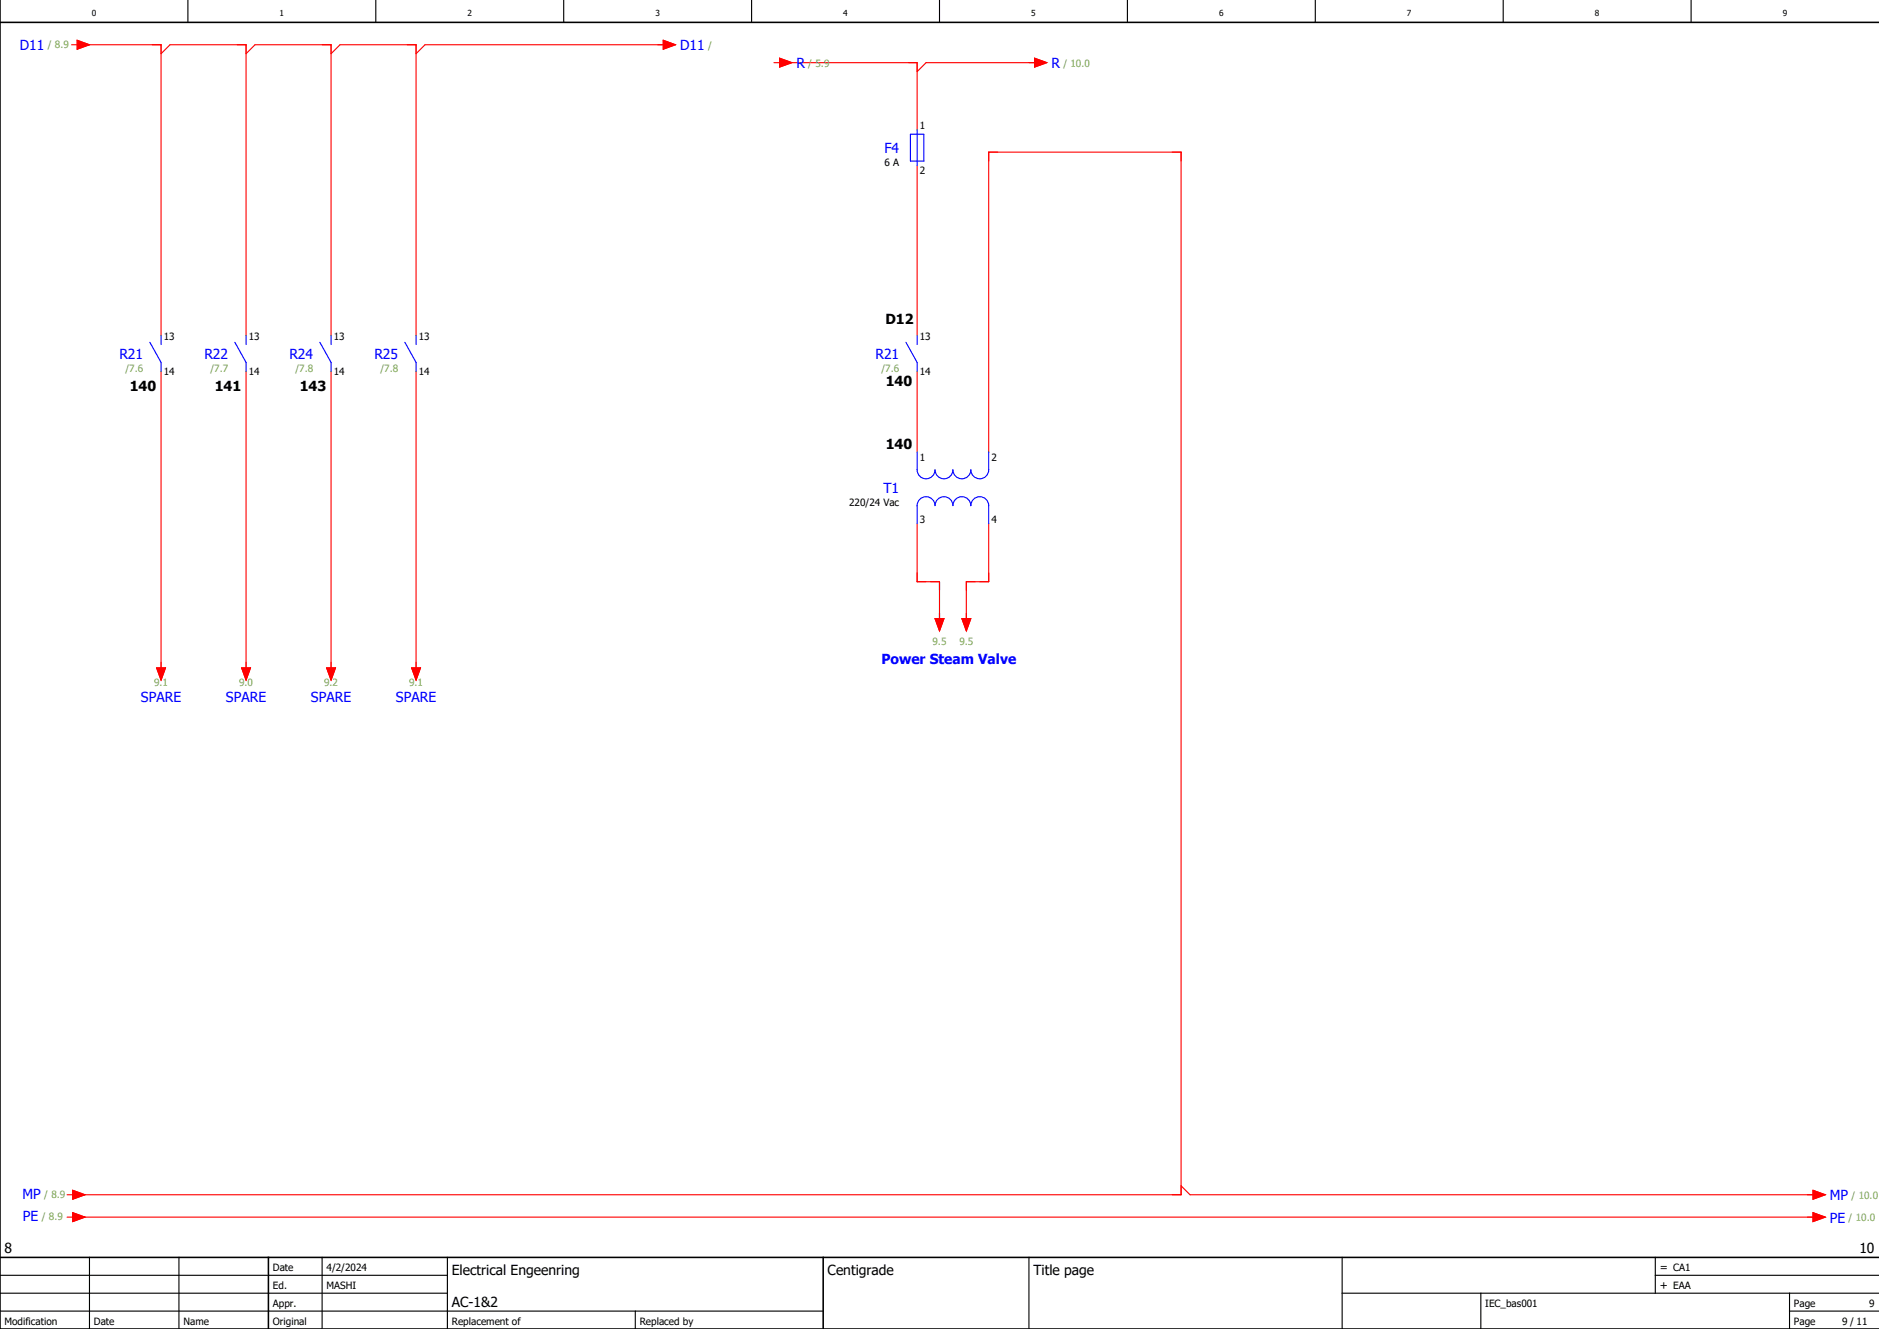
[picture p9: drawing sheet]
<svg xmlns="http://www.w3.org/2000/svg" width="420mm" height="297mm" viewBox="0 0 420 297" stroke-linecap="round" stroke-linejoin="round" font-family="sans-serif">
<g fill="none" stroke="#000" stroke-width=".25">
<path d="M42 0v5M84 0v5M126 0v5M168 0v5M210 0v5M252 0v5M294 0v5M336 0v5M378 0v5M0 293h184M0 289h100M0 285h100"/>
<path d="M20 281v16M40 281v16M72 281v16M100 281v16M142 293v4M230 281v16M300 289h120M300 281v16M331 289v8M370 285h50M370 281v8M400 293h20"/>
<path d="M400 289v8"/>
</g>
<path d="M0 5h420M0 0v297h420M0 281h420M60 281v16M184 281v16" fill="none" stroke="#000" stroke-width=".35"/>
<g fill="none" stroke="#f00" stroke-width=".25">
<path d="M16 10h1.2M17.2 9l2.8 1-2.8 1zM18 10h18v65M36 12l2-2h17v65M55 12l2-2h17v65M74 12l2-2h17v65M148.2 9l2.8 1-2.8 1zM149 10h-54l-2 2M173 14h1.3M174.3 13l2.7 1-2.7 1zM175 14h30v15M231.3 13l2.7 1-2.7 1z"/>
<path d="M232 14h-25l-2 2M205 37v38M36 83v67M55 83v67M74 83v67M93 83v67M205 83v18M205 117v13h5v9M221 101v-67h43v233h-247M221 117v13h-5v9M209 138.3h2l-1 2.7zM215 138.3h2l-1 2.7z"/>
<path d="M35 149.3h2l-1 2.7zM54 149.3h2l-1 2.7zM73 149.3h2l-1 2.7zM92 149.3h2l-1 2.7zM15 267h1.3M15 272h1.3M16.3 266l2.7 1-2.7 1zM16.3 271l2.7 1-2.7 1zM17 272h389M264 265l2 2h140M405.2 266l2.8 1-2.8 1zM405.2 271l2.8 1-2.8 1z"/>
</g>
<g fill="none" stroke="#00f" stroke-width=".25">
<path d="M203.5 30h3v6h-3zM205 29v8M33.5 76.5l2.5 4.5v2M36 75v2M52.5 76.5l2.5 4.5v2M55 75v2M71.5 76.5l2.5 4.5v2M74 75v2M90.5 76.5l2.5 4.5v2M93 75v2M202.5 76.5l2.5 4.5v2M205 75v2"/>
<path d="M205 101v4a2 2 0 0 0 2 2 2 2 0 0 0 2-2 2 2 0 0 0 2 2 2 2 0 0 0 2-2 2 2 0 0 0 2 2 2 2 0 0 0 2-2 2 2 0 0 0 2 2 2 2 0 0 0 2-2v-4M205 117v-4a2 2 0 0 1 2-2 2 2 0 0 1 2 2 2 2 0 0 1 2-2 2 2 0 0 1 2 2 2 2 0 0 1 2-2 2 2 0 0 1 2 2 2 2 0 0 1 2-2 2 2 0 0 1 2 2v4"/>
</g>
<g fill="#f00" stroke="#f00" stroke-width=".22">
<path d="M17.2 9l2.8 1-2.8 1z"/>
<path d="M148.2 9l2.8 1-2.8 1z"/>
<path d="M16.3 266l2.7 1-2.7 1z"/>
<path d="M16.3 271l2.7 1-2.7 1z"/>
<path d="M405.2 266l2.8 1-2.8 1z"/>
<path d="M405.2 271l2.8 1-2.8 1z"/>
<path d="M92 149.3h2l-1 2.7z"/>
<path d="M174.3 13l2.7 1-2.7 1z"/>
<path d="M231.3 13l2.7 1-2.7 1z"/>
<path d="M209 138.3h2l-1 2.7z"/>
<path d="M215 138.3h2l-1 2.7z"/>
<path d="M73 149.3h2l-1 2.7z"/>
<path d="M54 149.3h2l-1 2.7z"/>
<path d="M35 149.3h2l-1 2.7z"/>
</g>
<g font-size="3.1" fill="#00f">
<text x="4.4" y="11.2">D11</text>
<text x="152" y="11.2">D11</text>
<text x="178" y="15.2">R</text>
<text x="235" y="15.2">R</text>
<text x="197.7" y="34.2">F4</text>
<text x="26.7" y="80.2">R21</text>
<text x="45.7" y="80.2">R22</text>
<text x="64.7" y="80.2">R24</text>
<text x="83.7" y="80.2">R25</text>
<text x="195.7" y="80.2">R21</text>
<text x="197.5" y="110.2">T1</text>
<text x="197" y="148.4">Power Steam Valve</text>
<text x="31.5" y="156.8">SPARE</text>
<text x="50.5" y="156.8">SPARE</text>
<text x="69.5" y="156.8">SPARE</text>
<text x="88.5" y="156.8">SPARE</text>
<text x="5" y="268">MP</text>
<text x="409" y="268.2">MP</text>
<text x="5.1" y="272.9">PE</text>
<text x="409" y="273.2">PE</text>
</g>
<g font-size="3.1">
<text x="197.9" y="72.4">D12</text>
<text x="29" y="87.4">140</text>
<text x="48" y="87.4">141</text>
<text x="67" y="87.4">143</text>
<text x="198" y="86.4">140</text>
<text x="198" y="100.4">140</text>
<text x="1" y="280">8</text>
<text x="415.6" y="280">10</text>
<text x="101" y="285">Electrical Engeenring</text>
<text x="185" y="285">Centigrade</text>
<text x="231" y="285">Title page</text>
<text x="101" y="292">AC-1&amp;2</text>
</g>
<g font-size="2.5">
<text x="371" y="284">= CA1</text>
<text x="371" y="288">+ EAA</text>
</g>
<g font-size="2.2" fill="#7ca552">
<text x="10.7" y="10.8">/ 8.9</text>
<text x="158.3" y="10.9">/</text>
<text x="180.7" y="14.9">/ 5.9</text>
<text x="237.7" y="14.9">/ 10.0</text>
<text x="28" y="83.1">/7.6</text>
<text x="47" y="83.1">/7.7</text>
<text x="66" y="83.1">/7.8</text>
<text x="85" y="83.1">/7.8</text>
<text x="197" y="83.1">/7.6</text>
<text x="208.4" y="144.2">9.5</text>
<text x="214.4" y="144.2">9.5</text>
<text x="34.4" y="153.2">9.1</text>
<text x="53.4" y="153.2">9.0</text>
<text x="72.4" y="153.2">9.2</text>
<text x="91.4" y="153.2">9.1</text>
<text x="9.9" y="267.6">/ 8.9</text>
<text x="413.9" y="267.9">/ 10.0</text>
<text x="9.3" y="272.5">/ 8.9</text>
<text x="413.2" y="272.9">/ 10.0</text>
</g>
<g font-size="2.2">
<text x="205.6" y="28.9">1</text>
<text x="197.7" y="37.1">6 A</text>
<text x="205.6" y="38.8">2</text>
<text x="36.6" y="75.9">13</text>
<text x="55.6" y="75.9">13</text>
<text x="74.6" y="75.9">13</text>
<text x="93.6" y="75.9">13</text>
<text x="205.6" y="75.9">13</text>
<text x="36.6" y="83.8">14</text>
<text x="55.6" y="83.8">14</text>
<text x="74.6" y="83.8">14</text>
<text x="93.6" y="83.8">14</text>
<text x="205.6" y="83.8">14</text>
<text x="205.6" y="102.9">1</text>
<text x="221.6" y="102.9">2</text>
<text x="189.8" y="113.1">220/24 Vac</text>
<text x="205.6" y="116.8">3</text>
<text x="221.6" y="116.8">4</text>
<text x="61" y="284">Date</text>
<text x="73" y="284">4/2/2024</text>
<text x="61" y="288">Ed.</text>
<text x="61" y="292">Appr.</text>
<text x="73" y="288">MASHI</text>
<text x="332" y="292">IEC_bas001</text>
<text x="401" y="292">Page</text>
<text x="417.8" y="292">9</text>
<text x="1" y="296">Modification</text>
<text x="21" y="296">Date</text>
<text x="41" y="296">Name</text>
<text x="61" y="296">Original</text>
<text x="101" y="296">Replacement of</text>
<text x="143" y="296">Replaced by</text>
<text x="401" y="296">Page</text>
<text x="411.8" y="296">9 / 11</text>
</g>
<g font-size="1.9">
<text x="20.5" y="3.6">0</text>
<text x="62.5" y="3.6">1</text>
<text x="104.5" y="3.6">2</text>
<text x="146.5" y="3.6">3</text>
<text x="188.5" y="3.6">4</text>
<text x="230.5" y="3.6">5</text>
<text x="272.5" y="3.6">6</text>
<text x="314.5" y="3.6">7</text>
<text x="356.5" y="3.6">8</text>
<text x="398.5" y="3.6">9</text>
</g>
</svg>
